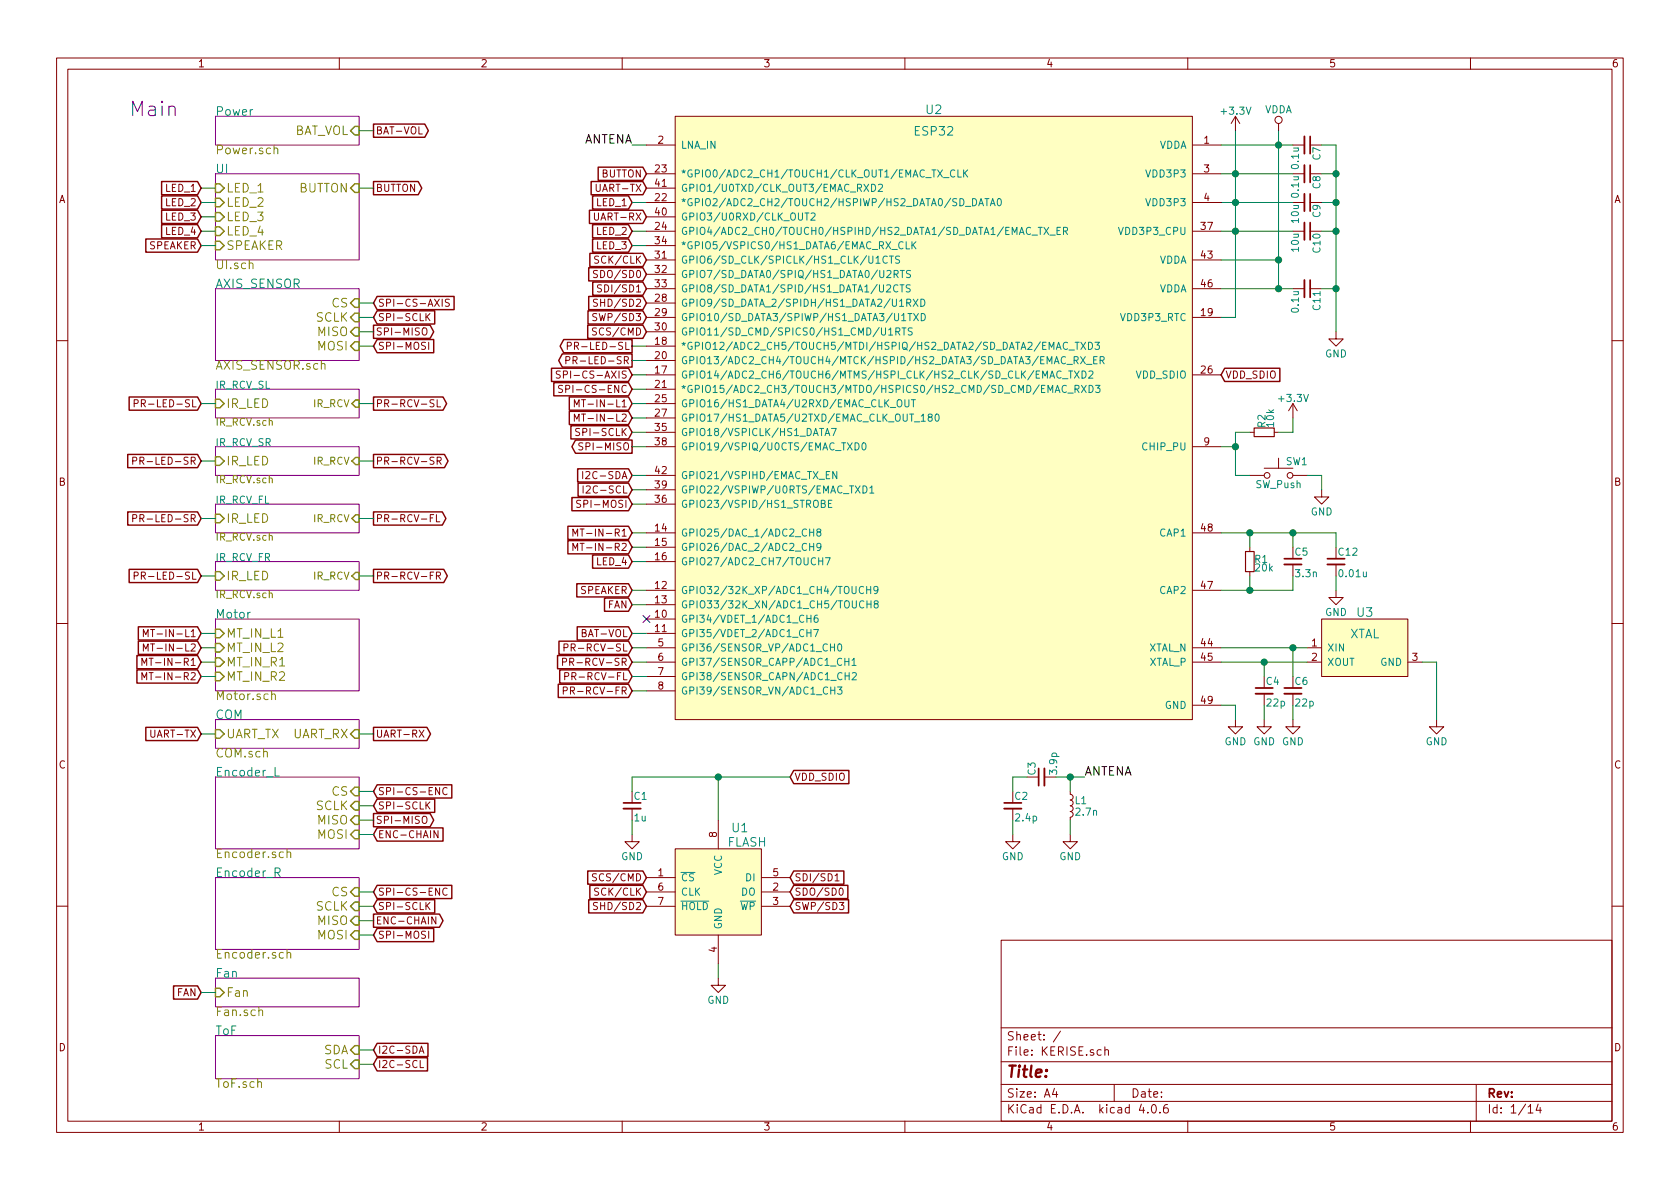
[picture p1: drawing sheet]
EESchema Schematic File Version 2
LIBS:power
LIBS:device
LIBS:transistors
LIBS:conn
LIBS:linear
LIBS:regul
LIBS:74xx
LIBS:cmos4000
LIBS:adc-dac
LIBS:memory
LIBS:xilinx
LIBS:microcontrollers
LIBS:dsp
LIBS:microchip
LIBS:analog_switches
LIBS:motorola
LIBS:texas
LIBS:intel
LIBS:audio
LIBS:interface
LIBS:digital-audio
LIBS:philips
LIBS:display
LIBS:cypress
LIBS:siliconi
LIBS:opto
LIBS:atmel
LIBS:contrib
LIBS:valves
LIBS:KERISE
LIBS:74xgxx
LIBS:ac-dc
LIBS:actel
LIBS:allegro
LIBS:Altera
LIBS:analog_devices
LIBS:battery_management
LIBS:bbd
LIBS:bosch
LIBS:brooktre
LIBS:cmos_ieee
LIBS:dc-dc
LIBS:diode
LIBS:elec-unifil
LIBS:ESD_Protection
LIBS:ftdi
LIBS:gennum
LIBS:graphic
LIBS:hc11
LIBS:ir
LIBS:Lattice
LIBS:leds
LIBS:logo
LIBS:maxim
LIBS:mechanical
LIBS:microchip_dspic33dsc
LIBS:microchip_pic10mcu
LIBS:microchip_pic12mcu
LIBS:microchip_pic16mcu
LIBS:microchip_pic18mcu
LIBS:microchip_pic24mcu
LIBS:microchip_pic32mcu
LIBS:modules
LIBS:motor_drivers
LIBS:motors
LIBS:msp430
LIBS:nordicsemi
LIBS:nxp
LIBS:nxp_armmcu
LIBS:onsemi
LIBS:Oscillators
LIBS:Power_Management
LIBS:powerint
LIBS:pspice
LIBS:references
LIBS:relays
LIBS:rfcom
LIBS:sensors
LIBS:silabs
LIBS:stm8
LIBS:stm32
LIBS:supertex
LIBS:switches
LIBS:transf
LIBS:triac_thyristor
LIBS:ttl_ieee
LIBS:video
LIBS:wiznet
LIBS:Worldsemi
LIBS:Xicor
LIBS:zetex
LIBS:Zilog
LIBS:KERISE-cache
EELAYER 25 0
EELAYER END
$Descr A4 11693 8268
encoding utf-8
Sheet 1 14
Title ""
Date ""
Rev ""
Comp ""
Comment1 ""
Comment2 ""
Comment3 ""
Comment4 ""
$EndDescr
$Sheet
S 1500 4300 1000 500 
U 57CA18F6
F0 "Motor" 60
F1 "Motor.sch" 60
F2 "MT_IN_L1" I L 1500 4400 60 
F3 "MT_IN_L2" I L 1500 4500 60 
F4 "MT_IN_R1" I L 1500 4600 60 
F5 "MT_IN_R2" I L 1500 4700 60 
$EndSheet
Text GLabel 1400 4400 0    50   Input ~ 0
MT-IN-L1
Text GLabel 1400 4500 0    50   Input ~ 0
MT-IN-L2
Text GLabel 2600 2800 2    50   Output ~ 0
PR-RCV-SL
Text GLabel 2600 3200 2    50   Output ~ 0
PR-RCV-SR
$Sheet
S 1500 800  1000 200 
U 57CA15C1
F0 "Power" 60
F1 "Power.sch" 60
F2 "BAT_VOL" I R 2500 900 60 
$EndSheet
$Sheet
S 1500 2700 1000 200 
U 57CF0B09
F0 "IR_RCV_SL" 50
F1 "IR_RCV.sch" 50
F2 "IR_RCV" I R 2500 2800 50 
F3 "IR_LED" I L 1500 2800 60 
$EndSheet
$Sheet
S 1500 3100 1000 200 
U 57CF2A30
F0 "IR_RCV_SR" 50
F1 "IR_RCV.sch" 50
F2 "IR_RCV" I R 2500 3200 50 
F3 "IR_LED" I L 1500 3200 60 
$EndSheet
Text GLabel 2600 900  2    50   Output ~ 0
BAT-VOL
$Sheet
S 1500 1200 1000 600 
U 57CD8D81
F0 "UI" 60
F1 "UI.sch" 60
F2 "SPEAKER" I L 1500 1700 60 
F3 "LED_1" I L 1500 1300 60 
F4 "LED_2" I L 1500 1400 60 
F5 "BUTTON" I R 2500 1300 60 
F6 "LED_3" I L 1500 1500 60 
F7 "LED_4" I L 1500 1600 60 
$EndSheet
Text GLabel 2600 5100 2    50   Output ~ 0
UART-RX
Text GLabel 1400 5100 0    50   Input ~ 0
UART-TX
Text GLabel 1400 1300 0    50   Input ~ 0
LED_1
Text GLabel 1400 1400 0    50   Input ~ 0
LED_2
Text GLabel 2600 1300 2    50   Output ~ 0
BUTTON
Text GLabel 1400 1700 0    50   Input ~ 0
SPEAKER
Text Notes 900  800  0    100  ~ 0
Main
$Comp
L C_Small C11
U 1 1
P 9100 2000
F 0 "C11" H 9110 2070 50  0000 L CNN
F 1 "0.1u" H 9110 1920 50  0000 L CNN
F 2 "Capacitors_SMD:C_0201" H 9100 2000 50  0001 C CNN
F 3 "" H 9100 2000 50  0000 C CNN
	1    9100 2000
	0    1    1    0   
$EndComp
$Comp
L GND #PWR6
U 1 1
P 8600 5000
F 0 "#PWR6" H 8600 4750 50  0001 C CNN
F 1 "GND" H 8600 4850 50  0000 C CNN
F 2 "" H 8600 5000 50  0000 C CNN
F 3 "" H 8600 5000 50  0000 C CNN
	1    8600 5000
	1    0    0    -1  
$EndComp
Text GLabel 1400 2800 0    50   Input ~ 0
PR-LED-SL
Text GLabel 1400 3200 0    50   Input ~ 0
PR-LED-SR
Text GLabel 1400 4600 0    50   Input ~ 0
MT-IN-R1
Text GLabel 1400 4700 0    50   Input ~ 0
MT-IN-R2
Text GLabel 4400 2800 0    50   Input ~ 0
MT-IN-L1
Text GLabel 4400 2900 0    50   Input ~ 0
MT-IN-L2
Text GLabel 4400 3700 0    50   Input ~ 0
MT-IN-R1
Text GLabel 4400 3800 0    50   Input ~ 0
MT-IN-R2
Text GLabel 4400 2400 0    50   Output ~ 0
PR-LED-SL
Text GLabel 4400 2500 0    50   Output ~ 0
PR-LED-SR
$Sheet
S 1500 5000 1000 200 
U 57CDA827
F0 "COM" 60
F1 "COM.sch" 60
F2 "UART_RX" I R 2500 5100 60 
F3 "UART_TX" I L 1500 5100 60 
$EndSheet
$Sheet
S 1500 6800 1000 200 
U 58AB634E
F0 "Fan" 60
F1 "Fan.sch" 60
F2 "Fan" I L 1500 6900 60 
$EndSheet
Text GLabel 1400 6900 0    50   Input ~ 0
FAN
Text GLabel 4400 4200 0    50   Input ~ 0
FAN
Text GLabel 4400 4100 0    50   Input ~ 0
SPEAKER
Text GLabel 4400 4400 0    50   Input ~ 0
BAT-VOL
Text GLabel 4500 1200 0    50   Input ~ 0
BUTTON
$Comp
L GND #PWR11
U 1 1
P 9200 3400
F 0 "#PWR11" H 9200 3150 50  0001 C CNN
F 1 "GND" H 9200 3250 50  0000 C CNN
F 2 "" H 9200 3400 50  0000 C CNN
F 3 "" H 9200 3400 50  0000 C CNN
	1    9200 3400
	1    0    0    -1  
$EndComp
Text GLabel 4500 1300 0    50   Input ~ 0
UART-TX
Text GLabel 4500 1500 0    50   Input ~ 0
UART-RX
$Comp
L +3.3V #PWR9
U 1 1
P 9000 2900
F 0 "#PWR9" H 9000 2750 50  0001 C CNN
F 1 "+3.3V" H 9000 3040 50  0000 C CNN
F 2 "" H 9000 2900 50  0000 C CNN
F 3 "" H 9000 2900 50  0000 C CNN
	1    9000 2900
	1    0    0    -1  
$EndComp
$Comp
L GND #PWR12
U 1 1
P 9300 2300
F 0 "#PWR12" H 9300 2050 50  0001 C CNN
F 1 "GND" H 9300 2150 50  0000 C CNN
F 2 "" H 9300 2300 50  0000 C CNN
F 3 "" H 9300 2300 50  0000 C CNN
	1    9300 2300
	1    0    0    -1  
$EndComp
$Comp
L C_Small C5
U 1 1
P 9000 3900
F 0 "C5" H 9010 3970 50  0000 L CNN
F 1 "3.3n" H 9010 3820 50  0000 L CNN
F 2 "Capacitors_SMD:C_0201" H 9000 3900 50  0001 C CNN
F 3 "" H 9000 3900 50  0000 C CNN
	1    9000 3900
	1    0    0    -1  
$EndComp
$Comp
L C_Small C12
U 1 1
P 9300 3900
F 0 "C12" H 9310 3970 50  0000 L CNN
F 1 "0.01u" H 9310 3820 50  0000 L CNN
F 2 "Capacitors_SMD:C_0201" H 9300 3900 50  0001 C CNN
F 3 "" H 9300 3900 50  0000 C CNN
	1    9300 3900
	1    0    0    -1  
$EndComp
$Comp
L R_Small R1
U 1 1
P 8700 3900
F 0 "R1" H 8730 3920 50  0000 L CNN
F 1 "20k" H 8730 3860 50  0000 L CNN
F 2 "Resistors_SMD:R_0201" H 8700 3900 50  0001 C CNN
F 3 "" H 8700 3900 50  0000 C CNN
	1    8700 3900
	1    0    0    -1  
$EndComp
$Comp
L GND #PWR13
U 1 1
P 9300 4100
F 0 "#PWR13" H 9300 3850 50  0001 C CNN
F 1 "GND" H 9300 3950 50  0000 C CNN
F 2 "" H 9300 4100 50  0000 C CNN
F 3 "" H 9300 4100 50  0000 C CNN
	1    9300 4100
	1    0    0    -1  
$EndComp
$Comp
L R_Small R2
U 1 1
P 8800 3000
F 0 "R2" H 8830 3020 50  0000 L CNN
F 1 "10k" H 8830 2960 50  0000 L CNN
F 2 "Resistors_SMD:R_0201" H 8800 3000 50  0001 C CNN
F 3 "" H 8800 3000 50  0000 C CNN
	1    8800 3000
	0    -1   -1   0   
$EndComp
$Comp
L +3.3V #PWR5
U 1 1
P 8600 900
F 0 "#PWR5" H 8600 750 50  0001 C CNN
F 1 "+3.3V" H 8600 1040 50  0000 C CNN
F 2 "" H 8600 900 50  0000 C CNN
F 3 "" H 8600 900 50  0000 C CNN
	1    8600 900 
	1    0    0    -1  
$EndComp
$Comp
L C_Small C9
U 1 1
P 9100 1400
F 0 "C9" H 9110 1470 50  0000 L CNN
F 1 "10u" H 9110 1320 50  0000 L CNN
F 2 "Capacitors_SMD:C_0402" H 9100 1400 50  0001 C CNN
F 3 "" H 9100 1400 50  0000 C CNN
	1    9100 1400
	0    1    1    0   
$EndComp
$Comp
L C_Small C8
U 1 1
P 9100 1200
F 0 "C8" H 9110 1270 50  0000 L CNN
F 1 "0.1u" H 9110 1120 50  0000 L CNN
F 2 "Capacitors_SMD:C_0201" H 9100 1200 50  0001 C CNN
F 3 "" H 9100 1200 50  0000 C CNN
	1    9100 1200
	0    1    1    0   
$EndComp
$Comp
L FLASH U1
U 1 1
P 5000 5950
F 0 "U1" H 5150 6150 60  0000 C CNN
F 1 "FLASH" H 5200 6050 60  0000 C CNN
F 2 "mouse:SOIJ-8_5.3x5.3mm_Pitch1.27mm" H 5000 5950 60  0001 C CNN
F 3 "" H 5000 5950 60  0000 C CNN
	1    5000 5950
	1    0    0    -1  
$EndComp
Text GLabel 4500 6100 0    50   Input ~ 0
SCS/CMD
Text GLabel 4500 2300 0    50   Input ~ 0
SCS/CMD
Text GLabel 4500 6200 0    50   Input ~ 0
SCK/CLK
Text GLabel 4500 1800 0    50   Input ~ 0
SCK/CLK
Text GLabel 4500 6300 0    50   Input ~ 0
SHD/SD2
Text GLabel 4500 2100 0    50   Input ~ 0
SHD/SD2
Text GLabel 5500 6100 2    50   Input ~ 0
SDI/SD1
Text GLabel 5500 6200 2    50   Input ~ 0
SDO/SD0
Text GLabel 4500 1900 0    50   Input ~ 0
SDO/SD0
Text GLabel 5500 6300 2    50   Input ~ 0
SWP/SD3
Text GLabel 4500 2200 0    50   Input ~ 0
SWP/SD3
Text GLabel 4500 2000 0    50   Input ~ 0
SDI/SD1
$Comp
L C_Small C1
U 1 1
P 4400 5600
F 0 "C1" H 4410 5670 50  0000 L CNN
F 1 "1u" H 4410 5520 50  0000 L CNN
F 2 "Capacitors_SMD:C_0402" H 4400 5600 50  0001 C CNN
F 3 "" H 4400 5600 50  0000 C CNN
	1    4400 5600
	1    0    0    -1  
$EndComp
Text GLabel 5500 5400 2    50   Input ~ 0
VDD_SDIO
$Comp
L GND #PWR1
U 1 1
P 4400 5800
F 0 "#PWR1" H 4400 5550 50  0001 C CNN
F 1 "GND" H 4400 5650 50  0000 C CNN
F 2 "" H 4400 5800 50  0000 C CNN
F 3 "" H 4400 5800 50  0000 C CNN
	1    4400 5800
	1    0    0    -1  
$EndComp
$Comp
L GND #PWR2
U 1 1
P 5000 6800
F 0 "#PWR2" H 5000 6550 50  0001 C CNN
F 1 "GND" H 5000 6650 50  0000 C CNN
F 2 "" H 5000 6800 50  0000 C CNN
F 3 "" H 5000 6800 50  0000 C CNN
	1    5000 6800
	1    0    0    -1  
$EndComp
Text GLabel 8500 2600 2    50   Input ~ 0
VDD_SDIO
$Comp
L XTAL U3
U 1 1
P 9500 4550
F 0 "U3" H 9500 4850 60  0000 C CNN
F 1 "XTAL" H 9500 4700 60  0000 C CNN
F 2 "mouse:crystal_FA238-TSX3225" H 9500 4550 60  0001 C CNN
F 3 "" H 9500 4550 60  0000 C CNN
	1    9500 4550
	1    0    0    -1  
$EndComp
$Comp
L C_Small C6
U 1 1
P 9000 4800
F 0 "C6" H 9010 4870 50  0000 L CNN
F 1 "22p" H 9010 4720 50  0000 L CNN
F 2 "Capacitors_SMD:C_0201" H 9000 4800 50  0001 C CNN
F 3 "" H 9000 4800 50  0000 C CNN
	1    9000 4800
	1    0    0    -1  
$EndComp
$Comp
L C_Small C4
U 1 1
P 8800 4800
F 0 "C4" H 8810 4870 50  0000 L CNN
F 1 "22p" H 8810 4720 50  0000 L CNN
F 2 "Capacitors_SMD:C_0201" H 8800 4800 50  0001 C CNN
F 3 "" H 8800 4800 50  0000 C CNN
	1    8800 4800
	1    0    0    -1  
$EndComp
$Comp
L GND #PWR7
U 1 1
P 8800 5000
F 0 "#PWR7" H 8800 4750 50  0001 C CNN
F 1 "GND" H 8800 4850 50  0000 C CNN
F 2 "" H 8800 5000 50  0000 C CNN
F 3 "" H 8800 5000 50  0000 C CNN
	1    8800 5000
	1    0    0    -1  
$EndComp
$Comp
L GND #PWR10
U 1 1
P 9000 5000
F 0 "#PWR10" H 9000 4750 50  0001 C CNN
F 1 "GND" H 9000 4850 50  0000 C CNN
F 2 "" H 9000 5000 50  0000 C CNN
F 3 "" H 9000 5000 50  0000 C CNN
	1    9000 5000
	1    0    0    -1  
$EndComp
$Comp
L GND #PWR14
U 1 1
P 10000 5000
F 0 "#PWR14" H 10000 4750 50  0001 C CNN
F 1 "GND" H 10000 4850 50  0000 C CNN
F 2 "" H 10000 5000 50  0000 C CNN
F 3 "" H 10000 5000 50  0000 C CNN
	1    10000 5000
	1    0    0    -1  
$EndComp
$Comp
L C_Small C10
U 1 1
P 9100 1600
F 0 "C10" H 9110 1670 50  0000 L CNN
F 1 "10u" H 9110 1520 50  0000 L CNN
F 2 "Capacitors_SMD:C_0402" H 9100 1600 50  0001 C CNN
F 3 "" H 9100 1600 50  0000 C CNN
	1    9100 1600
	0    1    1    0   
$EndComp
$Sheet
S 1500 6100 1000 500 
U 592ADBF2
F0 "Encoder_R" 60
F1 "Encoder.sch" 60
F2 "CS" I R 2500 6200 60 
F3 "SCLK" I R 2500 6300 60 
F4 "MISO" I R 2500 6400 60 
F5 "MOSI" I R 2500 6500 60 
$EndSheet
Text GLabel 4400 3300 0    50   Input ~ 0
I2C-SDA
Text GLabel 4400 3400 0    50   Input ~ 0
I2C-SCL
Text GLabel 2600 7300 2    50   Input ~ 0
I2C-SDA
Text GLabel 2600 7400 2    50   Input ~ 0
I2C-SCL
Text GLabel 4400 1400 0    50   Input ~ 0
LED_1
Text GLabel 4400 1600 0    50   Input ~ 0
LED_2
Text GLabel 4400 1700 0    50   Input ~ 0
LED_3
Text GLabel 1400 1500 0    50   Input ~ 0
LED_3
Wire Wire Line
	8600 3100 8500 3100
Connection ~ 9300 2000
Wire Wire Line
	9200 2000 9300 2000
Wire Wire Line
	8500 1800 8900 1800
Wire Wire Line
	9300 1000 9300 2300
Wire Wire Line
	8500 1000 9000 1000
Wire Wire Line
	8500 2000 9000 2000
Wire Wire Line
	10000 4600 10000 5000
Wire Wire Line
	9900 4600 10000 4600
Connection ~ 8800 4600
Connection ~ 9000 4500
Wire Wire Line
	8500 4500 9100 4500
Wire Wire Line
	9000 4700 9000 4500
Wire Wire Line
	8500 4600 9100 4600
Wire Wire Line
	8800 4700 8800 4600
Wire Wire Line
	8800 4900 8800 5000
Wire Wire Line
	9000 5000 9000 4900
Wire Wire Line
	8500 3700 9300 3700
Wire Wire Line
	8600 900  8600 2200
Wire Wire Line
	5000 6800 5000 6700
Connection ~ 5000 5400
Wire Wire Line
	5000 5700 5000 5400
Wire Wire Line
	4400 5400 4400 5500
Wire Wire Line
	4400 5400 5500 5400
Wire Wire Line
	4400 5700 4400 5800
Connection ~ 9300 1400
Wire Wire Line
	9300 1400 9200 1400
Wire Wire Line
	9200 1200 9300 1200
Wire Wire Line
	9000 3000 8900 3000
Wire Wire Line
	8700 3000 8600 3000
Wire Wire Line
	9000 2900 9000 3000
Connection ~ 9000 3700
Wire Wire Line
	9300 3700 9300 3800
Wire Wire Line
	9300 4100 9300 4000
Connection ~ 8700 4100
Wire Wire Line
	8700 4100 8700 4000
Wire Wire Line
	8500 4100 9000 4100
Wire Wire Line
	9000 4100 9000 4000
Connection ~ 8700 3700
Wire Wire Line
	9000 3700 9000 3800
Wire Wire Line
	8700 3700 8700 3800
Connection ~ 9300 1600
Wire Wire Line
	9300 1600 9200 1600
Connection ~ 8600 1600
Connection ~ 8600 1400
Wire Wire Line
	8500 1600 9000 1600
Connection ~ 8600 1200
Wire Wire Line
	8500 1400 9000 1400
Wire Wire Line
	8500 1200 9000 1200
Wire Wire Line
	2600 5100 2500 5100
Wire Wire Line
	1400 5100 1500 5100
Wire Wire Line
	8600 4900 8500 4900
Wire Wire Line
	8600 5000 8600 4900
Wire Wire Line
	8600 3000 8600 3300
Connection ~ 8600 3100
Wire Wire Line
	1400 6900 1500 6900
Wire Wire Line
	1400 4400 1500 4400
Wire Wire Line
	1500 4500 1400 4500
Wire Wire Line
	2600 2800 2500 2800
Wire Wire Line
	2600 3200 2500 3200
Wire Wire Line
	2600 900  2500 900 
Wire Wire Line
	1400 1300 1500 1300
Wire Wire Line
	1500 1400 1400 1400
Wire Wire Line
	2500 1300 2600 1300
Wire Wire Line
	1400 2800 1500 2800
Wire Wire Line
	1400 3200 1500 3200
Wire Wire Line
	1500 1700 1400 1700
Wire Wire Line
	1400 4600 1500 4600
Wire Wire Line
	1500 4700 1400 4700
Wire Wire Line
	4400 3400 4500 3400
Wire Wire Line
	4500 3300 4400 3300
Wire Wire Line
	2600 7400 2500 7400
Wire Wire Line
	2500 7300 2600 7300
Wire Wire Line
	4500 2400 4400 2400
Wire Wire Line
	4400 2500 4500 2500
Wire Wire Line
	4500 2800 4400 2800
Wire Wire Line
	4400 1700 4500 1700
Wire Wire Line
	4500 1600 4400 1600
Wire Wire Line
	4400 1400 4500 1400
Wire Wire Line
	1400 1500 1500 1500
$Sheet
S 1500 7200 1000 300 
U 592B9AF5
F0 "ToF" 60
F1 "ToF.sch" 60
F2 "SDA" I R 2500 7300 60 
F3 "SCL" I R 2500 7400 60 
$EndSheet
Wire Wire Line
	4500 2700 4400 2700
Wire Wire Line
	4400 2600 4500 2600
Wire Wire Line
	4400 2900 4500 2900
$Sheet
S 1500 5400 1000 500 
U 59347BCD
F0 "Encoder_L" 60
F1 "Encoder.sch" 60
F2 "CS" I R 2500 5500 60 
F3 "SCLK" I R 2500 5600 60 
F4 "MISO" I R 2500 5700 60 
F5 "MOSI" I R 2500 5800 60 
$EndSheet
Text GLabel 2600 5700 2    50   Output ~ 0
SPI-MISO
Text GLabel 2600 5600 2    50   Input ~ 0
SPI-SCLK
Text GLabel 2600 6500 2    50   Input ~ 0
SPI-MOSI
Text GLabel 2600 5500 2    50   Input ~ 0
SPI-CS-ENC
Text GLabel 2600 6200 2    50   Input ~ 0
SPI-CS-ENC
Text GLabel 2600 5800 2    50   Input ~ 0
ENC-CHAIN
Text GLabel 2600 6400 2    50   Output ~ 0
ENC-CHAIN
Text GLabel 2600 6300 2    50   Input ~ 0
SPI-SCLK
Wire Wire Line
	2600 6300 2500 6300
Wire Wire Line
	2500 6400 2600 6400
Wire Wire Line
	2600 6500 2500 6500
Wire Wire Line
	2500 6200 2600 6200
Wire Wire Line
	2600 5800 2500 5800
Wire Wire Line
	2500 5700 2600 5700
Wire Wire Line
	2600 5600 2500 5600
Wire Wire Line
	2500 5500 2600 5500
$Sheet
S 1500 2000 1000 500 
U 57CC33F6
F0 "AXIS_SENSOR" 60
F1 "AXIS_SENSOR.sch" 60
F2 "MISO" I R 2500 2300 60 
F3 "MOSI" I R 2500 2400 60 
F4 "CS" I R 2500 2100 60 
F5 "SCLK" I R 2500 2200 60 
$EndSheet
Text GLabel 2600 2200 2    50   Input ~ 0
SPI-SCLK
Text GLabel 2600 2100 2    50   Input ~ 0
SPI-CS-AXIS
Text GLabel 2600 2300 2    50   Output ~ 0
SPI-MISO
Text GLabel 2600 2400 2    50   Input ~ 0
SPI-MOSI
Wire Wire Line
	2600 2400 2500 2400
Wire Wire Line
	2500 2300 2600 2300
Wire Wire Line
	2600 2200 2500 2200
Wire Wire Line
	2500 2100 2600 2100
Text GLabel 4400 2600 0    50   Input ~ 0
SPI-CS-AXIS
Text GLabel 4400 2700 0    50   Input ~ 0
SPI-CS-ENC
Text GLabel 4400 3000 0    50   Input ~ 0
SPI-SCLK
Text GLabel 4400 3100 0    50   Output ~ 0
SPI-MISO
Text GLabel 4400 3500 0    50   Input ~ 0
SPI-MOSI
Wire Wire Line
	4500 3000 4400 3000
Wire Wire Line
	4400 3100 4500 3100
Wire Wire Line
	4500 3500 4400 3500
Wire Wire Line
	4400 3700 4500 3700
Wire Wire Line
	4500 3800 4400 3800
Wire Wire Line
	4400 3900 4500 3900
Wire Wire Line
	4500 4100 4400 4100
Wire Wire Line
	4400 4200 4500 4200
$Comp
L C_Small C3
U 1 1
P 7250 5400
F 0 "C3" H 7260 5470 50  0000 L CNN
F 1 "3.9p" H 7260 5320 50  0000 L CNN
F 2 "Capacitors_SMD:C_0201" H 7250 5400 50  0001 C CNN
F 3 "" H 7250 5400 50  0000 C CNN
	1    7250 5400
	0    -1   -1   0   
$EndComp
$Comp
L L_Small L1
U 1 1
P 7450 5600
F 0 "L1" H 7480 5640 50  0000 L CNN
F 1 "2.7n" H 7480 5560 50  0000 L CNN
F 2 "Capacitors_SMD:C_0201" H 7450 5600 50  0001 C CNN
F 3 "" H 7450 5600 50  0000 C CNN
	1    7450 5600
	1    0    0    -1  
$EndComp
$Comp
L C_Small C2
U 1 1
P 7050 5600
F 0 "C2" H 7060 5670 50  0000 L CNN
F 1 "2.4p" H 7060 5520 50  0000 L CNN
F 2 "Capacitors_SMD:C_0201" H 7050 5600 50  0001 C CNN
F 3 "" H 7050 5600 50  0000 C CNN
	1    7050 5600
	1    0    0    -1  
$EndComp
$Comp
L GND #PWR3
U 1 1
P 7050 5800
F 0 "#PWR3" H 7050 5550 50  0001 C CNN
F 1 "GND" H 7050 5650 50  0000 C CNN
F 2 "" H 7050 5800 50  0000 C CNN
F 3 "" H 7050 5800 50  0000 C CNN
	1    7050 5800
	1    0    0    -1  
$EndComp
$Comp
L GND #PWR4
U 1 1
P 7450 5800
F 0 "#PWR4" H 7450 5550 50  0001 C CNN
F 1 "GND" H 7450 5650 50  0000 C CNN
F 2 "" H 7450 5800 50  0000 C CNN
F 3 "" H 7450 5800 50  0000 C CNN
	1    7450 5800
	1    0    0    -1  
$EndComp
Wire Wire Line
	7050 5700 7050 5800
Wire Wire Line
	7450 5800 7450 5700
Wire Wire Line
	7450 5500 7450 5400
Wire Wire Line
	7350 5400 7550 5400
Text Label 7550 5400 0    60   ~ 0
ANTENA
Connection ~ 7450 5400
Text Label 4400 1000 2    60   ~ 0
ANTENA
Wire Wire Line
	4500 1000 4400 1000
$Comp
L C_Small C7
U 1 1
P 9100 1000
F 0 "C7" H 9110 1070 50  0000 L CNN
F 1 "0.1u" H 9110 920 50  0000 L CNN
F 2 "Capacitors_SMD:C_0201" H 9100 1000 50  0001 C CNN
F 3 "" H 9100 1000 50  0000 C CNN
	1    9100 1000
	0    1    1    0   
$EndComp
Wire Wire Line
	9200 1000 9300 1000
Connection ~ 9300 1200
$Comp
L ESP32 U2
U 1 1
P 6500 2800
F 0 "U2" H 6500 4850 60  0000 C CNN
F 1 "ESP32" H 6500 4700 60  0000 C CNN
F 2 "mouse:ESP32" H 6500 4600 60  0001 C CNN
F 3 "" H 6650 4200 60  0001 C CNN
	1    6500 2800
	1    0    0    -1  
$EndComp
$Comp
L SW_Push SW1
U 1 1
P 8900 3300
F 0 "SW1" H 8950 3400 50  0000 L CNN
F 1 "SW_Push" H 8900 3240 50  0000 C CNN
F 2 "mouse:SW_PUSH" H 8900 3500 50  0001 C CNN
F 3 "" H 8900 3500 50  0001 C CNN
	1    8900 3300
	1    0    0    -1  
$EndComp
Wire Wire Line
	9200 3400 9200 3300
Wire Wire Line
	9200 3300 9100 3300
Wire Wire Line
	8600 3300 8700 3300
Text GLabel 2600 3600 2    50   Output ~ 0
PR-RCV-FL
Text GLabel 2600 4000 2    50   Output ~ 0
PR-RCV-FR
$Sheet
S 1500 3500 1000 200 
U 597E1B35
F0 "IR_RCV_FL" 50
F1 "IR_RCV.sch" 50
F2 "IR_RCV" I R 2500 3600 50 
F3 "IR_LED" I L 1500 3600 60 
$EndSheet
$Sheet
S 1500 3900 1000 200 
U 597E1B39
F0 "IR_RCV_FR" 50
F1 "IR_RCV.sch" 50
F2 "IR_RCV" I R 2500 4000 50 
F3 "IR_LED" I L 1500 4000 60 
$EndSheet
Text GLabel 1400 3600 0    50   Input ~ 0
PR-LED-SR
Text GLabel 1400 4000 0    50   Input ~ 0
PR-LED-SL
Wire Wire Line
	2600 3600 2500 3600
Wire Wire Line
	2600 4000 2500 4000
Wire Wire Line
	1400 3600 1500 3600
Wire Wire Line
	1400 4000 1500 4000
Text GLabel 4400 4500 0    50   Input ~ 0
PR-RCV-SL
Text GLabel 4400 4600 0    50   Input ~ 0
PR-RCV-SR
Text GLabel 4400 4700 0    50   Input ~ 0
PR-RCV-FL
Text GLabel 4400 4800 0    50   Input ~ 0
PR-RCV-FR
Wire Wire Line
	4500 4500 4400 4500
Wire Wire Line
	4400 4600 4500 4600
Wire Wire Line
	4500 4700 4400 4700
Wire Wire Line
	4400 4800 4500 4800
NoConn ~ 4500 4300
Wire Wire Line
	4400 4400 4500 4400
Text GLabel 4400 3900 0    50   Input ~ 0
LED_4
Text GLabel 1400 1600 0    50   Input ~ 0
LED_4
Wire Wire Line
	1400 1600 1500 1600
$Comp
L VDDA #PWR8
U 1 1
P 8900 900
F 0 "#PWR8" H 8900 750 50  0001 C CNN
F 1 "VDDA" H 8900 1050 50  0000 C CNN
F 2 "" H 8900 900 50  0001 C CNN
F 3 "" H 8900 900 50  0001 C CNN
	1    8900 900 
	1    0    0    -1  
$EndComp
Wire Wire Line
	8900 900  8900 2000
Connection ~ 8900 2000
Connection ~ 8900 1000
Connection ~ 8900 1800
Wire Wire Line
	8600 2200 8500 2200
Wire Wire Line
	7050 5500 7050 5400
Wire Wire Line
	7050 5400 7150 5400
$EndSCHEMATC
